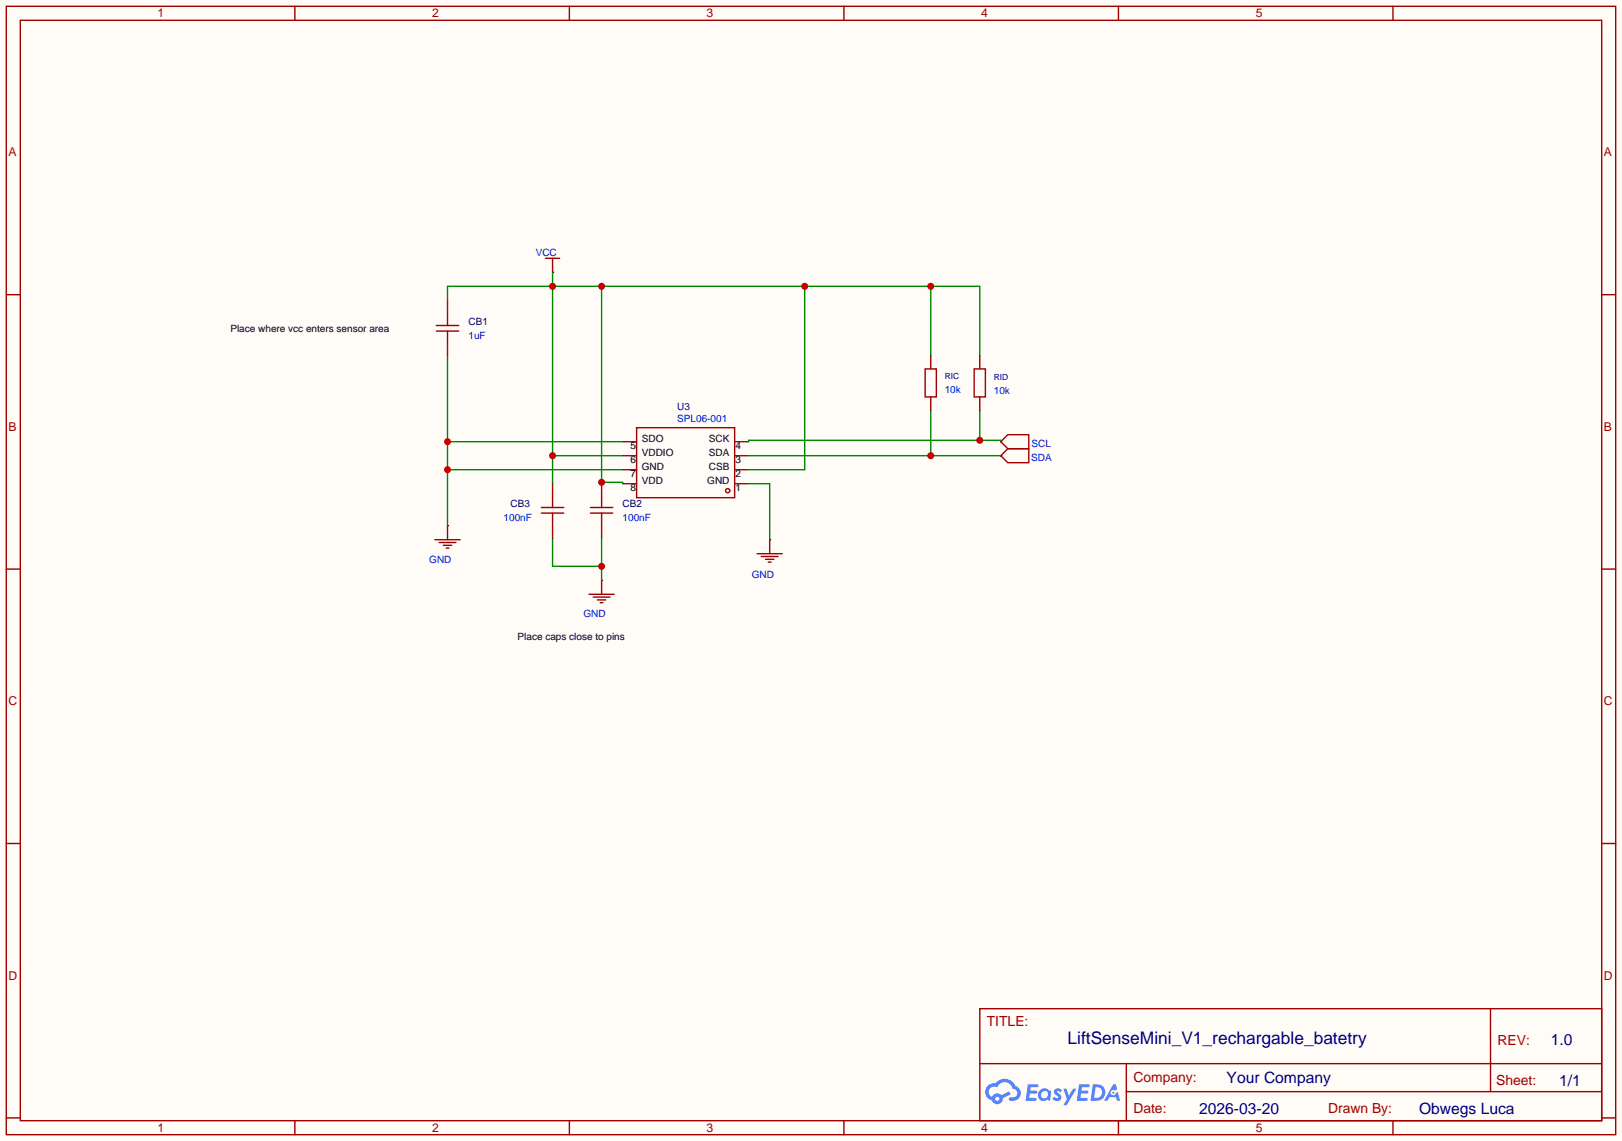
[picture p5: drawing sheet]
<svg xmlns="http://www.w3.org/2000/svg" width="294mm" height="207mm" viewBox="0 0 294 207" stroke-linecap="round" stroke-linejoin="round" font-family="sans-serif">
<path d="M0 0h294.1v207h-294.1z" fill="#fffcf7"/>
<g fill="none" stroke="#a10000" stroke-width=".25">
<path d="M1.1 1.1h291.9v204.8h-291.9zM3.7 3.7h286.7v199.6h-286.7zM53.5 1.1v2.6M103.3 1.1v2.6M153 1.1v2.6M202.8 1.1v2.6M252.6 1.1v2.6M1.1 53.5h2.6M290.4 53.5h2.6M1.1 103.3h2.6M290.4 103.3h2.6M1.1 153h2.6"/>
<path d="M290.4 153h2.6M177.7 183h112.7v20.3h-112.7zM177.7 193h112.7M204.2 198.1h86.2M204.2 193v10.1M270.3 183v15.1M1.1 202.8h2.6M53.5 203.3v2.6M103.3 203.3v2.6M153 203.3v2.6M202.8 203.3v2.6M252.6 203.3v2.6"/>
<path d="M290.4 202.8h2.6"/>
</g>
<g fill="#5487ff">
<path d="M191.3 197.6l.5-.2 .4 .1 .3 .3-.2 .4a.33 .33 0 0 0-.3-.3 .33 .33 0 0 0-.3 .2v.1a.89 .89 0 0 1 .6 1.3 1 1 0 0 1-1.5-.1l.4-.4 .5 .3 .2-.1v-.2a.88 .88 0 0 1-.6-1.4z"/>
<path d="M192.8 197.5h.6l.4 1.3 .8-1.3h.6l-1.8 3h-.6l.7-1.1z"/>
<path d="M186.4 196.7h.8a1.1 1.1 0 0 1 1.1 .2l-.1 .3-1.3 .1-.1 .6h1.1l.2 .2-.3 .3h-1.1l-.1 .8h1.2l.1 .4-.2 .1h-1.7z"/>
<path d="M195.7 196.7h.8a1.11 1.11 0 0 1 1.1 .2 .26 .26 0 0 1-.3 .4h-1.1l-.1 .6h1.1l.2 .2-.3 .3h-1.1l-.1 .8h1.2l.1 .4-.2 .1h-1.7z"/>
<path d="M201.9 196.7h.5l.2 .9-.4 .3a.5 .5 0 0 0-.8 .1 .5 .5 0 0 0 .3 .7 .5 .5 0 0 0 .7-.4l.3-.2 .4 1.6h-.5l-.2-.6h-1.2l-.4 .6h-.6z"/>
<path d="M198.2 196.7l-.4 3h.9a1.51 1.51 0 0 0 1.7-1.5 1.51 1.51 0 0 0-1.7-1.5zM198.7 197.2a1 1 0 0 1 1.2 1.1 1 1 0 0 1-1.3 .9h-.2z"/>
<path d="M188.7 197.7a1.07 1.07 0 0 0-.3 1.6 1.07 1.07 0 0 0 1.5 .2l.5 .2 .2-1.6-.1-.2-.3-.1a1.02 1.02 0 0 0-1.5-.1zM188.7 198.6a.67 .67 0 0 1 1.3 0 .67 .67 0 0 1-1.3 0z"/>
<path d="M179.1 197a1.58 1.58 0 0 0 .8 2.7 1.01 1.01 0 0 0 1.1 .6 1.01 1.01 0 0 0 .9-1l1.4-.8-.3-.5-1.4 .7a1.03 1.03 0 0 0-1.7 .3 1 1 0 0 1-.5-1.4 1 1 0 0 1 1.4-.3 1.49 1.49 0 0 1 1.6-1 1.49 1.49 0 0 1 1.3 1.3 .82 .82 0 0 1 .7 1 .82 .82 0 0 1-1.2 .5 .31 .31 0 0 0-.3 .3 .31 .31 0 0 0 .3 .3 1.43 1.43 0 0 0 1.8-.9 1.43 1.43 0 0 0-.9-1.8 2.09 2.09 0 0 0-3.6-.5l-.8 .1zM180.5 199.4a.39 .39 0 0 1 .7 0 .39 .39 0 0 1-.7 0z"/>
<circle cx="201.9" cy="198.2" r=".19"/>
</g>
<g fill="none" stroke="#a10000" stroke-width=".25">
<path d="M98.9 46.9h2.6M100.2 46.9v2.5M115.4 77.6h17.8v12.7h-17.8zM78.9 97.9h4.5M79.6 98.4h3.1M80.4 98.9h1.5M80.9 99.4h.5M81.2 95.4v2.5M139.6 97.9v2.6M181.5 80.1l1.3-1.2h3.8v2.5h-3.8zM182.8 81.4h3.8v2.5h-3.8l-1.3-1.2zM137.3 100.5h4.6"/>
<path d="M138 101h3.1M138.8 101.5h1.5M139.3 102h.5"/>
<circle cx="132" cy="89" r=".38"/>
</g>
<g fill="none" stroke="#870000" stroke-width=".25">
<path d="M100.2 49.4h.1M81.2 95.4h.1M112.9 87.8h2.5M112.9 85.2h2.5M112.9 82.7h2.5M112.9 80.1h2.5M133.2 87.8h2.6M133.2 85.2h2.6M133.2 82.7h2.6M133.2 80.1h2.6M139.6 97.9h.1M181.5 82.7h.1"/>
<path d="M181.5 80.1h.1"/>
</g>
<path d="M168.8 74.5v8.2M135.8 82.7h45.7" fill="none" stroke="#008700" stroke-width=".25"/>
<circle cx="168.8" cy="82.7" r=".63" fill="#c00"/>
<path d="M177.7 74.5v5.4M135.8 80.1v-.2h45.7v.2" fill="none" stroke="#008700" stroke-width=".25"/>
<circle cx="177.7" cy="79.9" r=".63" fill="#c00"/>
<path d="M100.2 97.7v5h8.9M109.1 97.7v7.6M135.8 87.8h3.8v10.1" fill="none" stroke="#008700" stroke-width=".25"/>
<g fill="none" stroke="#a10000" stroke-width=".25">
<path d="M79.1 59.1h4.1M81.2 57v2.1M79.1 60.1h4.1M81.2 60.1v2M167.8 66.9h2v5.1h-2zM176.7 66.9h2v5.1h-2zM107.1 92.1h4M107.1 93.1h4M109.1 90v2.1M109.1 93.1v2M106.8 107.8h4.6M107.6 108.3h3"/>
<path d="M108.3 108.8h1.6M108.8 109.3h.5M109.1 105.3v2.5"/>
</g>
<path d="M81.2 54.5v2.5M81.2 62.1v2.5M168.8 64.4v2.5M168.8 72v2.5M177.7 64.4v2.5M177.7 72v2.5M109.1 87.5v2.5M109.1 95.1v2.6M109.1 105.3h.1" fill="none" stroke="#870000" stroke-width=".25"/>
<circle cx="109.1" cy="102.7" r=".63" fill="#c00"/>
<path d="M98.2 92.1h4M98.2 93.1h4M100.2 90v2.1M100.2 93.1v2" fill="none" stroke="#a10000" stroke-width=".25"/>
<path d="M100.2 87.5v2.5M100.2 95.1v2.6" fill="none" stroke="#870000" stroke-width=".25"/>
<path d="M81.2 64.6v30.8M81.2 85.2h31.7M81.2 80.1h31.7" fill="none" stroke="#008700" stroke-width=".25"/>
<g fill="#c00">
<circle cx="81.2" cy="80.1" r=".63"/>
<circle cx="81.2" cy="85.2" r=".63"/>
</g>
<path d="M81.2 54.5v-2.6h96.5v12.5M100.2 49.4v38.1M109.1 51.9v35.6h3.8v.3M145.9 51.9v33.3h-10.1M168.8 51.9v12.5M100.2 82.7h12.7" fill="none" stroke="#008700" stroke-width=".25"/>
<g fill="#c00">
<circle cx="145.9" cy="51.9" r=".63"/>
<circle cx="168.8" cy="51.9" r=".63"/>
<circle cx="109.1" cy="51.9" r=".63"/>
<circle cx="109.1" cy="87.5" r=".63"/>
<circle cx="100.2" cy="51.9" r=".63"/>
<circle cx="100.2" cy="82.7" r=".63"/>
</g>
<text font-size="3.1" fill="#000080" x="193.6" y="189.5">LiftSenseMini_V1_rechargable_batetry</text>
<g font-size="2.8" fill="#000080">
<text x="281.2" y="189.6">1.0</text>
<text x="222.4" y="196.5">Your Company</text>
<text x="282.7" y="197">1/1</text>
<text x="217.5" y="202.1">2026-03-20</text>
<text x="257.3" y="202">Obwegs Luca</text>
</g>
<g font-size="2.5" fill="#a00000">
<text x="178.9" y="186.2">TITLE:</text>
<text x="271.6" y="189.5">REV:</text>
<text x="205.5" y="196.4">Company:</text>
<text x="271.3" y="196.8">Sheet:</text>
<text x="205.5" y="201.9">Date:</text>
<text x="240.8" y="202">Drawn By:</text>
</g>
<g font-size="2.2" fill="#a00000">
<text x="28.6" y="3.1">1</text>
<text x="78.4" y="3.1">2</text>
<text x="128.1" y="3.1">3</text>
<text x="177.9" y="3.1">4</text>
<text x="227.7" y="3.1">5</text>
<text x="1.5" y="28.4">A</text>
<text x="290.8" y="28.4">A</text>
<text x="1.5" y="78.2">B</text>
<text x="290.8" y="78.2">B</text>
<text x="1.5" y="127.9">C</text>
<text x="290.8" y="127.9">C</text>
<text x="1.5" y="177.7">D</text>
<text x="290.8" y="177.7">D</text>
<text x="28.6" y="205.3">1</text>
<text x="78.4" y="205.3">2</text>
<text x="128.1" y="205.3">3</text>
<text x="177.9" y="205.3">4</text>
<text x="227.7" y="205.3">5</text>
</g>
<g font-size="1.8" fill="#00f">
<text x="97.2" y="46.4">VCC</text>
<text x="85" y="61.6">1uF</text>
<text x="171.3" y="71.2">10k</text>
<text x="180.2" y="71.5">10k</text>
<text x="122.8" y="76.6">SPL06-001</text>
<text x="187" y="83.6">SDA</text>
<text x="187.1" y="81">SCL</text>
<text x="91.3" y="94.6">100nF</text>
<text x="112.9" y="94.6">100nF</text>
<text x="77.9" y="102.1">GND</text>
<text x="136.3" y="104.9">GND</text>
<text x="105.8" y="112">GND</text>
</g>
<g font-size="1.8" fill="#000080">
<text x="85" y="59">CB1</text>
<text x="122.8" y="74.4">U3</text>
<text x="92.6" y="92">CB3</text>
<text x="112.9" y="92">CB2</text>
</g>
<g font-size="1.8">
<text x="41.8" y="60.3">Place where vcc enters sensor area</text>
<text x="114.3" y="81.4">5</text>
<text x="114.3" y="83.9">6</text>
<text x="116.4" y="80.1">SDO</text>
<text x="116.4" y="82.7">VDDIO</text>
<text x="128.6" y="82.7">SDA</text>
<text x="128.6" y="80.1">SCK</text>
<text x="133.3" y="83.9">3</text>
<text x="133.3" y="81.4">4</text>
<text x="114.3" y="86.5">7</text>
<text x="114.3" y="89">8</text>
<text x="116.4" y="85.2">GND</text>
<text x="116.4" y="87.7">VDD</text>
<text x="128.3" y="87.7">GND</text>
<text x="128.6" y="85.2">CSB</text>
<text x="133.3" y="89">1</text>
<text x="133.3" y="86.5">2</text>
<text x="93.9" y="116.2">Place caps close to pins</text>
</g>
<g font-size="1.5" fill="#000080">
<text x="171.3" y="68.7">RIC</text>
<text x="180.2" y="68.9">RID</text>
</g>
</svg>
